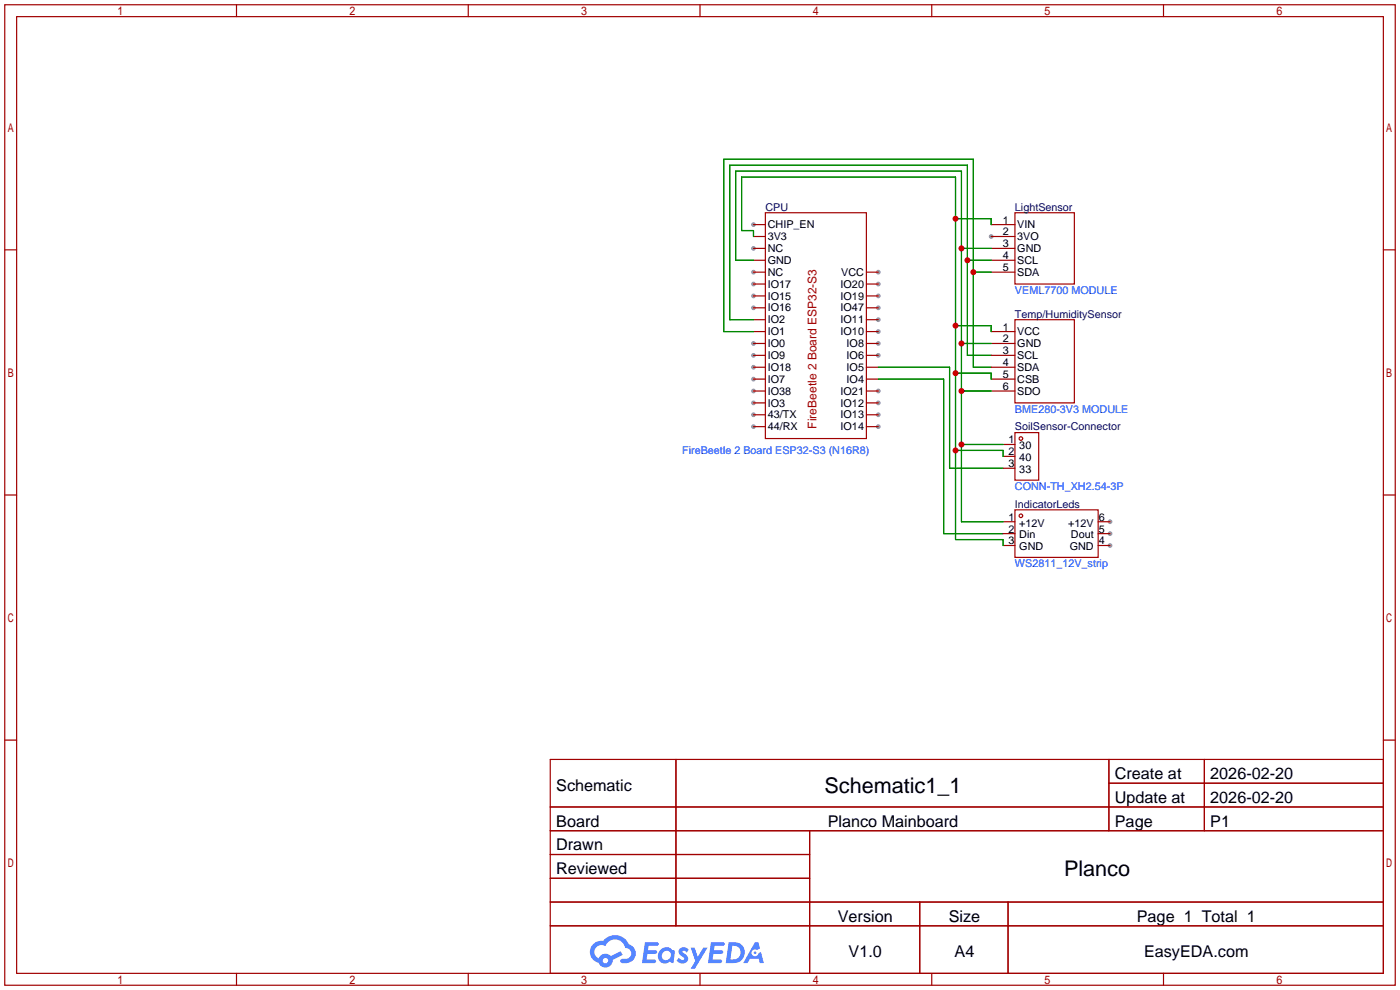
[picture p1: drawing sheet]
<svg xmlns="http://www.w3.org/2000/svg" width="299mm" height="212mm" viewBox="0 0 299 212" stroke-linecap="round" stroke-linejoin="round" font-family="sans-serif">
<g fill="#999">
<circle cx="161" cy="91.2" r=".51"/>
<circle cx="161" cy="88.6" r=".51"/>
<circle cx="161" cy="86.1" r=".51"/>
<circle cx="161" cy="83.6" r=".51"/>
<circle cx="161" cy="81" r=".51"/>
<circle cx="161" cy="78.5" r=".51"/>
<circle cx="161" cy="75.9" r=".51"/>
<circle cx="161" cy="73.4" r=".51"/>
<circle cx="161" cy="65.8" r=".51"/>
<circle cx="161" cy="63.2" r=".51"/>
<circle cx="161" cy="60.7" r=".51"/>
<circle cx="161" cy="58.2" r=".51"/>
<circle cx="161" cy="53.1" r=".51"/>
<circle cx="161" cy="48" r=".51"/>
<circle cx="187.7" cy="58.2" r=".51"/>
<circle cx="187.7" cy="60.7" r=".51"/>
<circle cx="187.7" cy="63.2" r=".51"/>
<circle cx="187.7" cy="65.8" r=".51"/>
<circle cx="187.7" cy="68.3" r=".51"/>
<circle cx="187.7" cy="70.9" r=".51"/>
<circle cx="187.7" cy="73.4" r=".51"/>
<circle cx="187.7" cy="75.9" r=".51"/>
<circle cx="187.7" cy="83.6" r=".51"/>
<circle cx="187.7" cy="86.1" r=".51"/>
<circle cx="187.7" cy="88.6" r=".51"/>
<circle cx="187.7" cy="91.2" r=".51"/>
<circle cx="211.8" cy="50.5" r=".51"/>
<circle cx="237.2" cy="116.6" r=".51"/>
<circle cx="237.2" cy="114" r=".51"/>
<circle cx="237.2" cy="111.5" r=".51"/>
</g>
<g fill="none" stroke="#a10000" stroke-width=".25">
<path d="M1 1h297.2v209.6h-297.2zM3.6 3.6h292.1v204.4h-292.1zM50.5 1v2.6M100.1 1v2.6M149.6 1v2.6M199.1 1v2.6M248.7 1v2.6M1 53.4h2.6M295.7 53.4h2.5M1 105.8h2.6M295.7 105.8h2.5M1 158.2h2.6"/>
<path d="M295.7 158.2h2.5M117.6 162.3h178.1v45.7h-178.1zM117.6 172.5h178.1M117.6 177.5h178.1M144.5 162.3v35.6M173 177.5v30.5M237 162.3v15.2M237 167.4h58.7M257.4 162.3v15.2M117.6 182.6h55.4M117.6 192.8h178.1M117.6 187.7h55.4"/>
<path d="M117.6 197.9h178.1M196.6 192.8v15.2M215.4 192.8v15.2M50.5 208v2.6M100.1 208v2.6M149.6 208v2.6M199.1 208v2.6M248.7 208v2.6"/>
</g>
<g fill="#5487ff">
<path d="M145.3 202.7a1.3 1.3 0 0 1 1.9 .3l-.4 .6a.54 .54 0 0 0-.9-.2l.1 .2a1.34 1.34 0 0 1 .9 1.8 1.47 1.47 0 0 1-2.3-.1l.5-.6 .8 .5a.31 .31 0 0 0 .4-.3 .31 .31 0 0 0-.3-.4 1.12 1.12 0 0 1-.7-1.8z"/>
<path d="M147.6 202.5h.9l.6 2 1.2-2h.9l-2.7 4.6h-.9l1-1.7z"/>
<path d="M137.8 201.4h1.7a1.31 1.31 0 0 1 1.2 .2 .4 .4 0 0 1-.3 .5l-1.8 .1-.1 .9h1.6a.4 .4 0 0 1 .4 .4 .4 .4 0 0 1-.5 .4h-1.6l-.2 1.2h1.4a.46 .46 0 0 1 .5 0 .46 .46 0 0 1 .1 .5l-.4 .2h-2.6z"/>
<path d="M151.9 201.4h1.7a1.32 1.32 0 0 1 1.2 .2 .39 .39 0 0 1-.3 .5l-1.8 .1-.1 .9h1.6a.4 .4 0 0 1 .4 .4 .4 .4 0 0 1-.4 .4h-1.7l-.2 1.2h1.4a.46 .46 0 0 1 .5 0 .46 .46 0 0 1 .1 .5l-.4 .2h-2.6z"/>
<path d="M161.3 201.4h.8l.3 1.3-.6 .4a.75 .75 0 0 0-1.1 .3 .75 .75 0 0 0 .5 1 .75 .75 0 0 0 .9-.7l.5-.2 .6 2.3h-.8l-.3-.9h-1.8l-.5 .9h-1z"/>
<path d="M155.7 201.4l-.6 4.4h1.5a2.27 2.27 0 0 0 2.6-2.2 2.27 2.27 0 0 0-2.7-2.2zM156.5 202.1a1.5 1.5 0 0 1 1.8 1.6 1.5 1.5 0 0 1-1.9 1.4h-.3z"/>
<path d="M141.2 203a1.6 1.6 0 0 0-.3 2.3 1.6 1.6 0 0 0 2.3 .2l.7 .3 .3-2.4-.1-.3-.5-.1a1.58 1.58 0 0 0-2.4 0zM141.8 203.5a.98 .98 0 0 1 1.6 .4 .98 .98 0 0 1-1.1 1.3 .94 .94 0 0 1-.9-.7 .94 .94 0 0 1 .4-1z"/>
<path d="M126.8 201.8a2.37 2.37 0 0 0 1.1 4 1.54 1.54 0 0 0 1.8 1 1.54 1.54 0 0 0 1.2-1.6l2.2-1.1-.5-.8-2 1a1.57 1.57 0 0 0-2.7 .5 1.5 1.5 0 0 1-.7-2.1 1.5 1.5 0 0 1 2.2-.5 2.23 2.23 0 0 1 2.3-1.4 2.23 2.23 0 0 1 2 1.8 1.16 1.16 0 0 1 1.2 1.1 1.16 1.16 0 0 1-1.1 1.2h-.7a.47 .47 0 0 0-.5 .4 .47 .47 0 0 0 .4 .5 2.17 2.17 0 0 0 2.5-.9 2.17 2.17 0 0 0-.3-2.7l-.8-.4a3.2 3.2 0 0 0-5.5-.7l-1.1 .1zM128.8 205.3a.6 .6 0 0 1 1.2 0 .6 .6 0 0 1-1.2 0z"/>
<circle cx="161.4" cy="203.6" r=".28"/>
</g>
<g fill="none" stroke="#a10000" stroke-width=".25">
<path d="M161 58.2h2.6M161 55.6h2.6M161 53.1h2.6M161 50.5h2.6M161 48h2.6M163.6 45.5h21.6v48.2h-21.6zM185.2 58.2h2.5M211.8 58.2h5.1M211.8 55.6h5.1M211.8 53.1h5.1M211.8 50.5h5.1M211.8 48h5.1"/>
<path d="M216.9 45.5h12.7v15.2h-12.7zM161 78.5h2.6M161 75.9h2.6M161 73.4h2.6M161 70.9h2.6M161 68.3h2.6M161 65.8h2.6M161 63.2h2.6M161 60.7h2.6M185.2 78.5h2.5M185.2 75.9h2.5M185.2 73.4h2.5"/>
<path d="M185.2 70.9h2.5M185.2 68.3h2.5M185.2 65.8h2.5M185.2 63.2h2.5M185.2 60.7h2.5M211.8 78.5h5.1M211.8 75.9h5.1M211.8 73.4h5.1M211.8 70.9h5.1M216.9 68.3h12.7v17.8h-12.7zM161 91.2h2.6M161 88.6h2.6"/>
<path d="M161 86.1h2.6M161 83.6h2.6M161 81h2.6M185.2 91.2h2.5M185.2 88.6h2.5M185.2 86.1h2.5M185.2 83.6h2.5M185.2 81h2.5M211.8 83.6h5.1M211.8 81h5.1M214.4 95h2.5M214.4 97.5h2.5"/>
<path d="M216.9 92.5h5.1v10.1h-5.1zM214.4 100.1h2.5M214.4 111.5h2.5M214.4 114h2.5M214.4 116.6h2.5M216.9 109h17.8v10.1h-17.8zM234.7 111.5h2.5M234.7 114h2.5M234.7 116.6h2.5"/>
<circle cx="218.2" cy="93.7" r=".38"/>
<circle cx="218.2" cy="110.2" r=".38"/>
</g>
<g fill="none" stroke="#008700" stroke-width=".25">
<path d="M161 55.6h-3.8v-19h48.3v74.9h8.9M161 50.5v-1.2h-2.5v-11.5h45.7v77.5h10.2v1.3M204.2 46.7h7.6v1.3M205.5 53.1h6.3M206.8 55.6h5M208 58.2h3.8M161 68.3h-5v-33h50.8v40.6h5M161 70.9h-6.3v-36.9h53.3v44.5h3.8M187.7 78.5h15.2v21.6h11.5M204.2 69.6h7.6v1.3M204.2 79.8h7.6v1.2M205.5 73.4h6.3"/>
<path d="M187.7 81h14v33h12.7M204.2 96.3h10.2v1.2M205.5 83.6h6.3M205.5 95h8.9"/>
</g>
<g fill="#c00">
<circle cx="206.8" cy="55.6" r=".63"/>
<circle cx="208" cy="58.2" r=".63"/>
<circle cx="205.5" cy="53.1" r=".63"/>
<circle cx="205.5" cy="73.4" r=".63"/>
<circle cx="205.5" cy="83.6" r=".63"/>
<circle cx="205.5" cy="95" r=".63"/>
<circle cx="204.2" cy="46.7" r=".63"/>
<circle cx="204.2" cy="69.6" r=".63"/>
<circle cx="204.2" cy="79.8" r=".63"/>
<circle cx="204.2" cy="96.3" r=".63"/>
</g>
<g font-size="4.6">
<text x="176.2" y="169.4">Schematic1_1</text>
<text x="227.4" y="187.2">Planco</text>
</g>
<g font-size="3.5">
<text x="238.3" y="166.5">Create at</text>
<text x="258.7" y="166.5">2026-02-20</text>
<text x="118.9" y="169.1">Schematic</text>
<text x="238.3" y="171.6">Update at</text>
<text x="258.7" y="171.6">2026-02-20</text>
<text x="118.9" y="176.7">Board</text>
<text x="176.9" y="176.7">Planco Mainboard</text>
<text x="238.3" y="176.7">Page</text>
<text x="258.7" y="176.7">P1</text>
<text x="118.9" y="181.8">Drawn</text>
<text x="118.9" y="186.8">Reviewed</text>
<text x="179.1" y="197">Version</text>
<text x="202.8" y="197">Size</text>
<text x="243" y="197">Page 1 Total 1</text>
<text x="181.4" y="204.6">V1.0</text>
<text x="204" y="204.6">A4</text>
<text x="244.5" y="204.6">EasyEDA.com</text>
</g>
<text font-size="2.6" fill="#a00000" x="174.5" y="91.6" transform="rotate(-90 174.5 91.6)">FireBeetle 2 Board ESP32-S3</text>
<g font-size="2.3" fill="#000080">
<text x="163.6" y="45">CPU</text>
<text x="216.9" y="45">LightSensor</text>
<text x="216.9" y="67.9">Temp/HumiditySensor</text>
<text x="216.9" y="92">SoilSensor-Connector</text>
<text x="216.9" y="108.5">IndicatorLeds</text>
</g>
<g font-size="2.3">
<text x="214.4" y="47.8">1</text>
<text x="164.1" y="53.9">NC</text>
<text x="164.1" y="51.3">3V3</text>
<text x="164.1" y="48.8">CHIP_EN</text>
<text x="214.4" y="50.3">2</text>
<text x="214.4" y="52.9">3</text>
<text x="217.4" y="48.8">VIN</text>
<text x="217.4" y="51.3">3VO</text>
<text x="217.4" y="53.9">GND</text>
<text x="164.1" y="59">NC</text>
<text x="164.1" y="56.4">GND</text>
<text x="179.8" y="59">VCC</text>
<text x="214.4" y="55.4">4</text>
<text x="214.4" y="57.9">5</text>
<text x="217.4" y="56.4">SCL</text>
<text x="217.4" y="59">SDA</text>
<text x="164.1" y="64">IO15</text>
<text x="164.1" y="61.5">IO17</text>
<text x="179.7" y="61.5">IO20</text>
<text x="179.7" y="64">IO19</text>
<text x="164.1" y="71.7">IO1</text>
<text x="164.1" y="69.1">IO2</text>
<text x="164.1" y="66.6">IO16</text>
<text x="179.7" y="66.6">IO47</text>
<text x="179.7" y="69.1">IO11</text>
<text x="179.7" y="71.7">IO10</text>
<text x="214.4" y="70.6">1</text>
<text x="217.4" y="71.7">VCC</text>
<text x="164.1" y="76.7">IO9</text>
<text x="164.1" y="74.2">IO0</text>
<text x="180.9" y="74.2">IO8</text>
<text x="180.9" y="76.7">IO6</text>
<text x="214.4" y="75.7">3</text>
<text x="214.4" y="73.2">2</text>
<text x="217.4" y="76.7">SCL</text>
<text x="217.4" y="74.2">GND</text>
<text x="164.1" y="81.8">IO7</text>
<text x="164.1" y="79.3">IO18</text>
<text x="180.9" y="79.3">IO5</text>
<text x="180.9" y="81.8">IO4</text>
<text x="214.4" y="83.3">6</text>
<text x="214.4" y="80.8">5</text>
<text x="214.4" y="78.3">4</text>
<text x="217.4" y="81.8">CSB</text>
<text x="217.4" y="79.3">SDA</text>
<text x="164.1" y="89.4">43/TX</text>
<text x="164.1" y="86.9">IO3</text>
<text x="164.1" y="84.4">IO38</text>
<text x="179.7" y="84.4">IO21</text>
<text x="179.7" y="86.9">IO12</text>
<text x="179.7" y="89.4">IO13</text>
<text x="217.4" y="84.4">SDO</text>
<text x="164.1" y="92">44/RX</text>
<text x="179.7" y="92">IO14</text>
<text x="215.5" y="94.8">1</text>
<text x="215.5" y="97.3">2</text>
<text x="215.5" y="99.8">3</text>
<text x="217.9" y="96">30</text>
<text x="217.9" y="98.6">40</text>
<text x="217.9" y="101.1">33</text>
<text x="215.5" y="111.3">1</text>
<text x="215.5" y="113.8">2</text>
<text x="217.9" y="112.5">+12V</text>
<text x="228.3" y="112.5">+12V</text>
<text x="234.8" y="113.8">5</text>
<text x="234.8" y="111.3">6</text>
<text x="215.5" y="116.4">3</text>
<text x="217.9" y="115.1">Din</text>
<text x="217.9" y="117.6">GND</text>
<text x="228.6" y="117.6">GND</text>
<text x="228.9" y="115.1">Dout</text>
<text x="234.8" y="116.4">4</text>
</g>
<g font-size="2.3" fill="#00f">
<text x="216.9" y="62.8">VEML7700 MODULE</text>
<text x="216.9" y="88.2">BME280-3V3 MODULE</text>
<text x="145.8" y="97.1">FireBeetle 2 Board ESP32-S3 (N16R8)</text>
<text x="216.9" y="104.7">CONN-TH_XH2.54-3P</text>
<text x="216.9" y="121.2">WS2811_12V_strip</text>
</g>
</svg>
